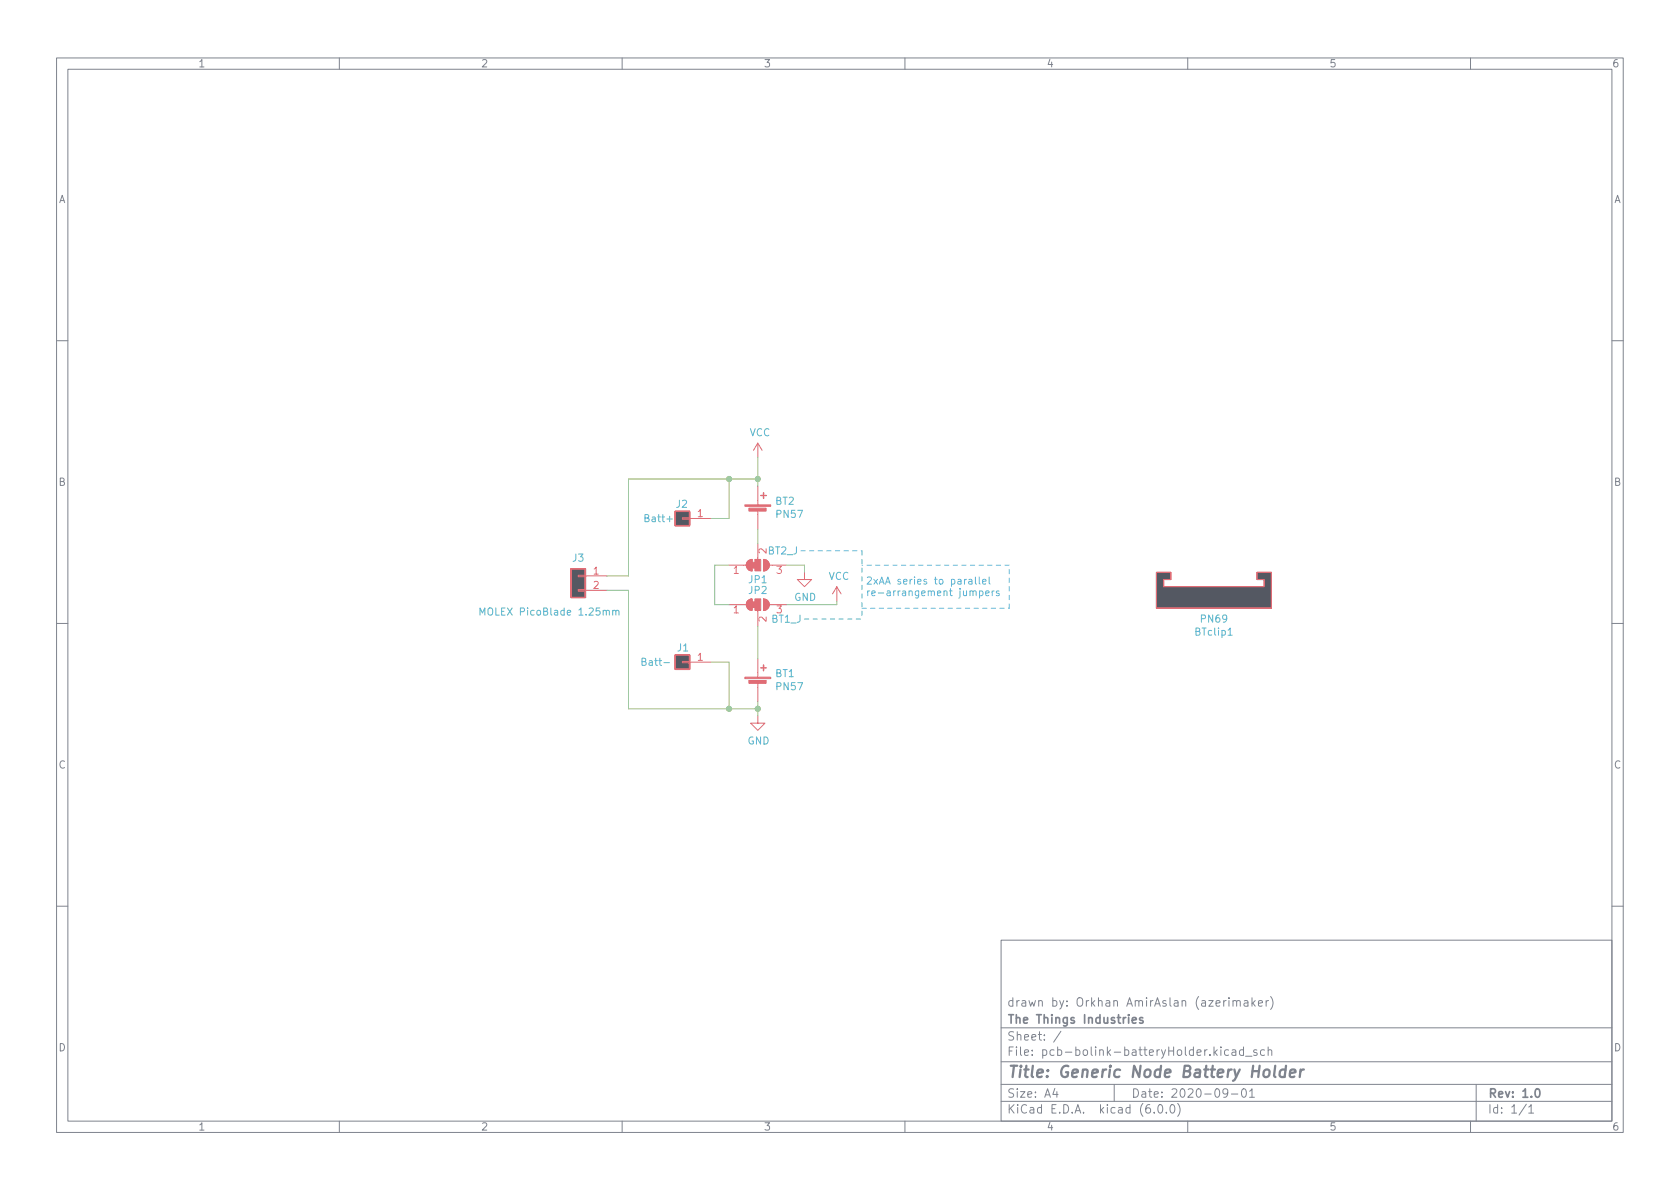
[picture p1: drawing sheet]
<svg xmlns="http://www.w3.org/2000/svg" width="297mm" height="210mm" viewBox="0 0 297 210" stroke-linecap="round" stroke-linejoin="round" font-family="sans-serif">
<g fill="none" stroke="#7f848e" stroke-width=".18">
<path d="M10 10.2h277v190.1h-277zM12 12.2h273v186.1h-273zM60 10.2v2M110 10.2v2M160 10.2v2M210 10.2v2M260 10.2v2M10 60.2h2M285 60.2h2M10 110.2h2M285 110.2h2M10 160.2h2"/>
<path d="M177 166.3h108v32h-108zM218 177.1l.2-.2 .4 .1v.9M218 176.9v1M218.6 177.1l.3-.2 .3 .1 .1 .9M220 177h.6v.9M220.6 177.3l-.5 .1a.29 .29 0 0 0-.2 .2 .29 .29 0 0 0 .2 .3h.5M221.4 176.4v1.5M221.5 177.4l.4 .5M221.9 176.9l-.5 .6M222.5 177.4l.7-.1-.1-.3-.4-.1-.2 .2 .1 .8h.5M223.9 176.9v1M224.3 176.9l-.3 .1-.1 .2"/>
<path d="M224.6 176.2a1.72 1.72 0 0 1 0 2.3M285 160.2h2M60 198.3v2M110 198.3v2M160 198.3v2M177 194.8h108M177 191.8h108M177 187.8h108M177 181.8h108M186.5 192.5l-.4 1h1M186.9 193v1M187.6 182.4l-1.3 1.9"/>
<path d="M197 191.8v3M204.1 196.7v.1M204.9 195.4l.2-.1a.81 .81 0 0 1 .6 .7 .81 .81 0 0 1-.3 .8h-.2a.81 .81 0 0 1-.6-.6 .81 .81 0 0 1 .3-.8zM206.2 196.7v.1M207.1 195.4l.1-.1a.81 .81 0 0 1 .6 .7 .81 .81 0 0 1-.3 .8h-.1a.81 .81 0 0 1-.6-.6 .81 .81 0 0 1 .3-.8zM208.2 195.1a1.72 1.72 0 0 1 0 2.3M210 198.3v2M215.9 185.1v.2M215.9 185.6v1M217.1 193.2l-.3 .3h-.3l-.3-.3 .2-.6 .4-.1 .2 .2a.99 .99 0 0 1-.4 1.3h-.2M217.2 185.7l-.4-.1-.3 .3v.4l.1 .3h.6M217.7 193.5h1.2"/>
<path d="M217.9 185.7h.5l.1 .9M218.5 186l-.5 .1a.29 .29 0 0 0-.2 .2 .29 .29 0 0 0 .2 .3h.5M219.7 192.6l.2-.1a.81 .81 0 0 1 .5 .7 .81 .81 0 0 1-.3 .8h-.1a.81 .81 0 0 1-.6-.6 .81 .81 0 0 1 .3-.8zM219.9 185.7l-.5-.1-.3 .3v.4l.2 .3h.6M219.9 185.1v1.5M220.2 186.8h1.2M220.9 193l.5-.5v1.5M220.9 194h.9M222.2 185.7l-.3-.1-.3 .2 .1 .3 .5 .1v.4h-.6M223.6 185.7l-.5-.1-.2 .3v.4l.1 .3h.6M224.2 185.8l.2-.2 .4 .1 .1 .9M224.2 185.1v1.5"/>
<path d="M260 198.3v2M261 191.8v6.5M269.9 195.3l-1.3 1.9M270.3 195.8l.4-.5v1.5M270.3 196.8h.9"/>
</g>
<path d="M200.2 180.4l.7-.1-.1-.3-.4-.1-.2 .2 .1 .8h.5M202.1 180l-.4-.1-.2 .2 .1 .3 .5 .1v.4h-.6M271.6 192.6l.2-.1a.82 .82 0 0 1 .6 .7 .82 .82 0 0 1-.3 .8h-.2a.81 .81 0 0 1-.6-.6 .81 .81 0 0 1 .3-.8z" fill="none" stroke="#7f848e" stroke-width=".3"/>
<path d="M225.5 188.5l-.2 1.7 .2 .3M227.3 189.2a.66 .66 0 0 0-1 .3l-.1 .6 .2 .3 .2 .1 .5-.1M227.4 188.5l-.3 2M228.1 189.8l.9-.2v-.4l-.6-.1-.3 .3v1l.2 .1 .6-.1M230 189.1l-.2 1.4M230.5 189.1l-.4 .1-.2 .3" fill="none" stroke="#7f848e" stroke-width=".4"/>
<g fill="#e06c75" stroke="#e06c75" stroke-width=".18">
<path d="M133 106.4h.5v1h-.5z"/>
<path d="M132.2 106.2l.8-.3v2a1.02 1.02 0 0 1-1-.6 1.02 1.02 0 0 1 .2-1.1z"/>
<path d="M133.5 105.9h1v2h-1z"/>
<path d="M135 105.9a1.02 1.02 0 0 1 1 1 1.02 1.02 0 0 1-1 1z"/>
<path d="M131.7 89.3h4.6v.2h-4.6z"/>
<path d="M132.4 89.9h3.1v.5h-3.1z"/>
<path d="M133 99.4h.5v1.1h-.5z"/>
<path d="M132.2 99.2l.8-.3v2.1a1.02 1.02 0 0 1-1-.7 1.02 1.02 0 0 1 .2-1.1z"/>
<path d="M133.5 98.9h1v2.1h-1z"/>
<path d="M135 98.9a1.02 1.02 0 0 1 1 1 1.02 1.02 0 0 1-1 1.1z"/>
<path d="M131.7 119.8h4.6v.2h-4.6z"/>
<path d="M132.4 120.3h3.1v.5h-3.1z"/>
</g>
<g fill="none" stroke="#e06c75" stroke-width=".18">
<path d="M134 78.4v2.5M134 78.4l-.8 1.2M134 78.4l.7 1.2M120.6 91.6h1.3v.2h-1.3zM121.9 91.7h3.8M128.9 99.9h3.1M132.2 99.2l.8-.3v2.1a1.02 1.02 0 0 1-1-.7 1.02 1.02 0 0 1 .2-1.1zM134 86v3.3M134 90.3v3.3M134 96.1v2.8M135 98.9a1.02 1.02 0 0 1 1 1 1.02 1.02 0 0 1-1 1.1zM136 99.9h3.1"/>
<path d="M102.2 104.3h1.3v.2h-1.3zM102.2 101.7h1.3v.3h-1.3zM103.5 101.8h3.8M103.5 104.4h3.8M120.6 117h1.3v.2h-1.3zM121.9 117.1h3.8M128.9 106.9h3.1M132.2 106.2l.8-.3v2a1.02 1.02 0 0 1-1-.6 1.02 1.02 0 0 1 .2-1.1zM134 107.9v2.8M134 116.5v3.3M135 105.9a1.02 1.02 0 0 1 1 1 1.02 1.02 0 0 1-1 1zM136 106.9h3.1"/>
<path d="M142.2 101.2v1.3h1.3l-1.3 1.3-1.2-1.3h1.2M148 103.8l-.8 1.2M148 103.8v2.5M148 103.8l.7 1.2M204.5 107.6h20.3v-6.4h-2.6v1.3h1.3v1.3h-17.8v-1.3h1.3v-1.3h-2.5v6.4h20.3M134 126.6v1.3h1.3l-1.3 1.3-1.3-1.3h1.3M134 120.8v3.3"/>
</g>
<g fill="#545862" stroke="#545862" stroke-width=".18">
<path d="M119.4 90.4h2.5v2.6h-2.5z"/>
<path d="M101 100.6h2.5v5.1h-2.5z"/>
<path d="M204.5 101.2h2.5v1.3h-1.3v1.3h17.8v-1.3h-1.3v-1.3h2.6v6.4h-20.3h20.3h-20.3z"/>
<path d="M119.4 115.8h2.5v2.6h-2.5z"/>
</g>
<path d="M119.4 90.4h2.5v2.6h-2.5zM134.5 87.6h1M135 87.1v1M101 100.6h2.5v5.1h-2.5zM119.4 115.8h2.5v2.6h-2.5zM134.5 118.1h1M135 117.6v1" fill="none" stroke="#e06c75" stroke-width=".25"/>
<path d="M84.9 108.8v-1.3l.4 .9 .4-.9v1.3M108.3 108l.2-.1 .3 .1 .1 .8M108.3 107.9v.9M108.9 108.1l.2-.2 .3 .1v.8M117.4 117.2h1M217.1 112.3h.8" fill="none" stroke="#56b6c2" stroke-width=".18"/>
<g fill="none" stroke="#61afef" stroke-width=".18">
<path d="M171.3 102.5h.5l.1 .8M171.9 102.7l-.5 .1-.1 .2 .1 .3 .5-.1M172 104.7l.2-.2 .3 .1 .1 .7M172.5 102v1.1l.1 .2M173.1 102v1.1l.2 .2M173.2 104.6l.4-.1 .2 .2-.1 .6h-.5M173.2 104.5v1.3M173.7 102.9l.6-.2v-.2l-.4-.1-.2 .2 .1 .6h.5M174.3 104.9l.6-.1-.1-.2-.3-.1-.2 .2v.6h.5M174.9 102v1.1l.2 .2M175.4 104.5v.8M175.8 104.5l-.4 .2"/>
<path d="M176.6 104.6l-.3-.1-.1 .2v.2l.4 .1v.3h-.4"/>
</g>
<path d="M141.6 97.4h10.8M152.4 97.4v12.1M178.4 99.9h-26M142.2 109.5h10.2M152.4 107.6h26M178.4 107.6v-7.7" fill="none" stroke="#61afef" stroke-width=".18" stroke-dasharray=".8 .8"/>
<path d="M128.9 99.9h-2.5v7h2.5M128.9 84.7v7h-3.2M134 80.9v5.1M134 93.6v2.5M134 84.7h-22.9v17.1h-3.8M139.1 99.9h3.1v1.3M107.3 104.4h3.8v20.9h22.9M125.7 117.1h3.2v8.2M134 110.7v5.8M148 106.3v.6h-8.9M134 124.1v2.5" fill="none" stroke="#98c379" stroke-width=".18"/>
<g fill="#98c379" stroke="#98c379" stroke-width=".18">
<circle cx="128.9" cy="84.7" r=".46"/>
<circle cx="134" cy="84.7" r=".46"/>
<circle cx="128.9" cy="125.3" r=".46"/>
<circle cx="134" cy="125.3" r=".46"/>
</g>
<text font-size="2.8" fill="#7f848e" x="178" y="190.6">Title: Generic Node Battery Holder</text>
<g font-size="2.1" fill="#7f848e">
<text x="178" y="178">drawn by: Orkhan AmirAslan (azerimaker)</text>
<text x="178" y="184">Sheet: /</text>
<text x="178" y="181">The Things Industries</text>
<text x="178" y="186.7">File: pcb-bolink-batteryHolder.kicad_sch</text>
<text x="178" y="196.9">KiCad E.D.A. kicad (6.0.0)</text>
<text x="178" y="194.1">Size: A4</text>
<text x="200" y="194.1">Date: 2020-09-01</text>
<text x="263" y="194.1">Rev: 1.0</text>
<text x="263" y="196.9">Id: 1/1</text>
</g>
<g font-size="1.8" fill="#7f848e">
<text x="35" y="11.9">1</text>
<text x="85" y="11.9">2</text>
<text x="135" y="11.9">3</text>
<text x="185" y="11.9">4</text>
<text x="235" y="11.9">5</text>
<text x="285" y="11.9">6</text>
<text x="10.3" y="35.9">A</text>
<text x="285.3" y="35.9">A</text>
<text x="10.3" y="85.9">B</text>
<text x="285.3" y="85.9">B</text>
<text x="10.3" y="135.9">C</text>
<text x="285.3" y="135.9">C</text>
<text x="10.3" y="185.9">D</text>
<text x="285.3" y="185.9">D</text>
<text x="35" y="199.9">1</text>
<text x="85" y="199.9">2</text>
<text x="135" y="199.9">3</text>
<text x="185" y="199.9">4</text>
<text x="235" y="199.9">5</text>
<text x="285" y="199.9">6</text>
</g>
<g font-size="1.8" fill="#56b6c2">
<text x="132.5" y="77.1">VCC</text>
<text x="119.6" y="89.8">J2</text>
<text x="137.1" y="89.2">BT2</text>
<text x="114.2" y="92.3">Batt+</text>
<text x="137.4" y="91.6">PN57</text>
<text x="101.3" y="99.3">J3</text>
<text x="135.8" y="98">BT2_J</text>
<text x="132.4" y="105">JP2</text>
<text x="132.4" y="103.1">JP1</text>
<text x="140.4" y="106.2">GND</text>
<text x="146.5" y="102.5">VCC</text>
<text x="85.9" y="108.8">MOLEX PicoBlade 1.25mm</text>
<text x="136.4" y="110.1">BT1_J</text>
<text x="137.3" y="108.5">3</text>
<text x="211.4" y="112.4">BTclip1</text>
<text x="212.4" y="110.1">PN69</text>
<text x="113.9" y="117.7">Batt-</text>
<text x="119.8" y="115.2">J1</text>
<text x="137.1" y="119.7">BT1</text>
<text x="137.4" y="122">PN57</text>
<text x="132.1" y="131.6">GND</text>
</g>
<g font-size="1.8" fill="#e06c75">
<text x="123.3" y="91.4">1</text>
<text x="104.9" y="101.6">1</text>
<text x="129.7" y="101.5">1</text>
<text x="135.5" y="97.9" transform="rotate(-90 135.5 97.9)">2</text>
<text x="137.3" y="101.5">3</text>
<text x="104.9" y="104.1">2</text>
<text x="129.7" y="108.5">1</text>
<text x="135.5" y="110" transform="rotate(-90 135.5 110)">2</text>
<text x="123.3" y="116.8">1</text>
</g>
<g font-size="1.8" fill="#61afef">
<text x="153" y="103.4">2xAA series to parallel</text>
<text x="153" y="105.4">re-arrangement jumpers</text>
</g>
</svg>
